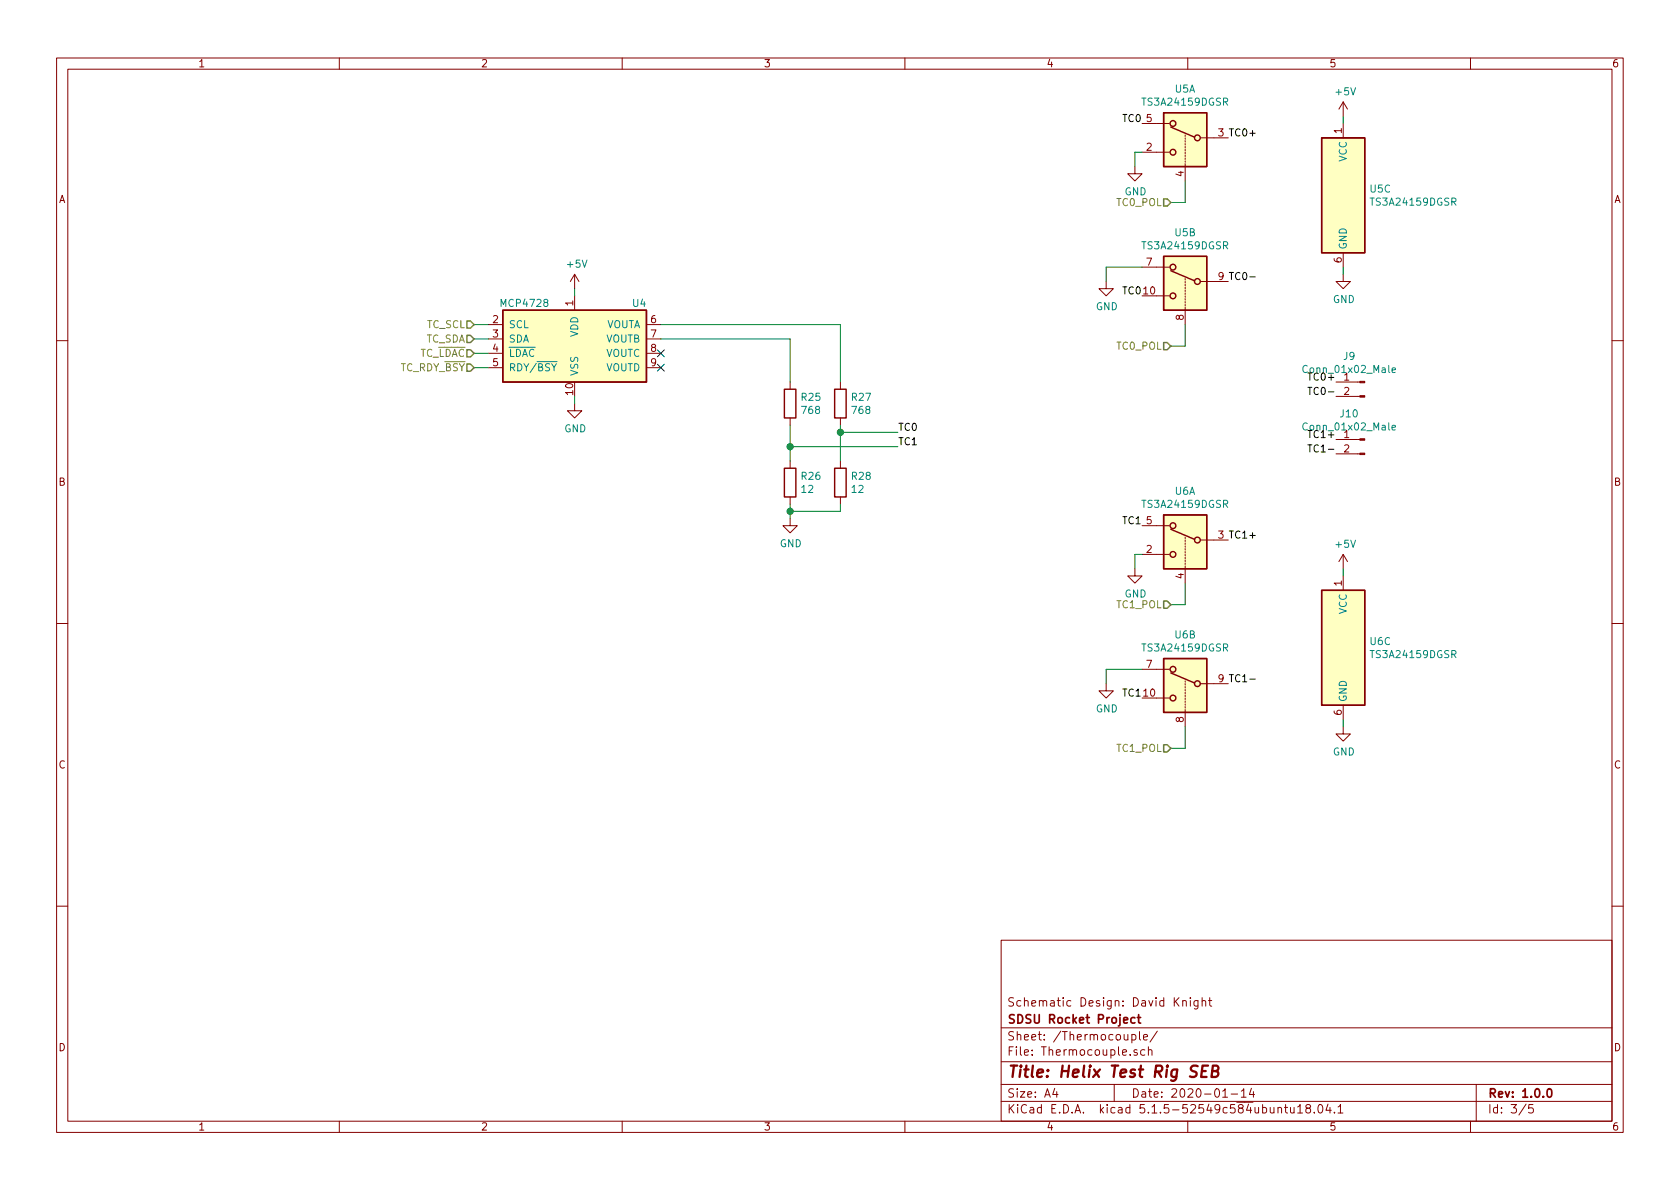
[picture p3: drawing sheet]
EESchema Schematic File Version 4
EELAYER 30 0
EELAYER END
$Descr A4 11693 8268
encoding utf-8
Sheet 3 5
Title "Helix Test Rig SEB"
Date "2020-01-14"
Rev "1.0.0"
Comp "SDSU Rocket Project"
Comment1 "Schematic Design: David Knight"
Comment2 ""
Comment3 ""
Comment4 ""
$EndDescr
$Comp
L Analog_DAC:MCP4728 U4
U 1 1
P 4000 2350
F 0 "U4" H 4450 2600 50  0000 C CNN
F 1 "MCP4728" H 3650 2600 50  0000 C CNN
F 2 "Package_SO:MSOP-10_3x3mm_P0.5mm" H 4000 1750 50  0001 C CNN
F 3 "http://ww1.microchip.com/downloads/en/DeviceDoc/22187E.pdf" H 4000 2600 50  0001 C CNN
	1    4000 2350
	1    0    0    -1  
$EndComp
$Comp
L power:GND #PWR031
U 1 1
P 4000 2800
F 0 "#PWR031" H 4000 2550 50  0001 C CNN
F 1 "GND" H 4005 2627 50  0000 C CNN
F 2 "" H 4000 2800 50  0001 C CNN
F 3 "" H 4000 2800 50  0001 C CNN
	1    4000 2800
	1    0    0    -1  
$EndComp
Wire Wire Line
	4000 2800 4000 2750
$Comp
L power:+5V #PWR030
U 1 1
P 4000 2000
F 0 "#PWR030" H 4000 1850 50  0001 C CNN
F 1 "+5V" H 4015 2173 50  0000 C CNN
F 2 "" H 4000 2000 50  0001 C CNN
F 3 "" H 4000 2000 50  0001 C CNN
	1    4000 2000
	1    0    0    -1  
$EndComp
Wire Wire Line
	4000 2000 4000 2050
Text HLabel 3300 2350 0    50   Input ~ 0
TC_SDA
Wire Wire Line
	3300 2250 3400 2250
Text HLabel 3300 2250 0    50   Input ~ 0
TC_SCL
Wire Wire Line
	3300 2350 3400 2350
Text HLabel 3300 2450 0    50   Input ~ 0
TC_~LDAC
Text HLabel 3300 2550 0    50   Input ~ 0
TC_RDY_~BSY
Wire Wire Line
	3300 2550 3400 2550
Wire Wire Line
	3300 2450 3400 2450
$Comp
L Device:R R27
U 1 1
P 5850 2800
F 0 "R27" H 5920 2846 50  0000 L CNN
F 1 "768" H 5920 2755 50  0000 L CNN
F 2 "Resistor_SMD:R_1206_3216Metric_Pad1.42x1.75mm_HandSolder" V 5780 2800 50  0001 C CNN
F 3 "~" H 5850 2800 50  0001 C CNN
	1    5850 2800
	1    0    0    -1  
$EndComp
$Comp
L Device:R R28
U 1 1
P 5850 3350
F 0 "R28" H 5920 3396 50  0000 L CNN
F 1 "12" H 5920 3305 50  0000 L CNN
F 2 "Resistor_SMD:R_1206_3216Metric_Pad1.42x1.75mm_HandSolder" V 5780 3350 50  0001 C CNN
F 3 "~" H 5850 3350 50  0001 C CNN
	1    5850 3350
	1    0    0    -1  
$EndComp
$Comp
L Device:R R25
U 1 1
P 5500 2800
F 0 "R25" H 5570 2846 50  0000 L CNN
F 1 "768" H 5570 2755 50  0000 L CNN
F 2 "Resistor_SMD:R_1206_3216Metric_Pad1.42x1.75mm_HandSolder" V 5430 2800 50  0001 C CNN
F 3 "~" H 5500 2800 50  0001 C CNN
	1    5500 2800
	1    0    0    -1  
$EndComp
$Comp
L Device:R R26
U 1 1
P 5500 3350
F 0 "R26" H 5570 3396 50  0000 L CNN
F 1 "12" H 5570 3305 50  0000 L CNN
F 2 "Resistor_SMD:R_1206_3216Metric_Pad1.42x1.75mm_HandSolder" V 5430 3350 50  0001 C CNN
F 3 "~" H 5500 3350 50  0001 C CNN
	1    5500 3350
	1    0    0    -1  
$EndComp
Wire Wire Line
	5850 2950 5850 3000
Wire Wire Line
	5850 3000 6250 3000
Wire Wire Line
	5500 2950 5500 3100
Wire Wire Line
	5500 3100 6250 3100
Wire Wire Line
	5850 3550 5850 3500
Wire Wire Line
	5500 3500 5500 3550
Wire Wire Line
	5500 3550 5850 3550
Wire Wire Line
	4600 2350 5500 2350
Wire Wire Line
	5500 2350 5500 2650
Wire Wire Line
	4600 2250 5850 2250
Wire Wire Line
	5850 2250 5850 2650
NoConn ~ 4600 2550
Text Label 6250 3000 0    50   ~ 0
TC0
Text Label 6250 3100 0    50   ~ 0
TC1
Connection ~ 5850 3000
Connection ~ 5500 3100
Wire Wire Line
	5850 3000 5850 3200
Wire Wire Line
	5500 3100 5500 3200
$Comp
L power:GND #PWR032
U 1 1
P 5500 3600
F 0 "#PWR032" H 5500 3350 50  0001 C CNN
F 1 "GND" H 5505 3427 50  0000 C CNN
F 2 "" H 5500 3600 50  0001 C CNN
F 3 "" H 5500 3600 50  0001 C CNN
	1    5500 3600
	1    0    0    -1  
$EndComp
Wire Wire Line
	5500 3600 5500 3550
Connection ~ 5500 3550
NoConn ~ 4600 2450
$Comp
L Analog_Switch:TS3A24159DGSR U5
U 3 1
P 9350 1350
F 0 "U5" H 9530 1396 50  0000 L CNN
F 1 "TS3A24159DGSR" H 9530 1305 50  0000 L CNN
F 2 "Package_SO:TSSOP-10_3x3mm_P0.5mm" H 9350 1000 50  0001 C CNN
F 3 "http://www.ti.com/lit/ds/symlink/ts3a24159.pdf" H 8300 900 50  0001 C CNN
	3    9350 1350
	1    0    0    -1  
$EndComp
$Comp
L power:+5V #PWR037
U 1 1
P 9350 800
F 0 "#PWR037" H 9350 650 50  0001 C CNN
F 1 "+5V" H 9365 973 50  0000 C CNN
F 2 "" H 9350 800 50  0001 C CNN
F 3 "" H 9350 800 50  0001 C CNN
	1    9350 800 
	1    0    0    -1  
$EndComp
Wire Wire Line
	9350 800  9350 850 
$Comp
L power:GND #PWR038
U 1 1
P 9350 1900
F 0 "#PWR038" H 9350 1650 50  0001 C CNN
F 1 "GND" H 9355 1727 50  0000 C CNN
F 2 "" H 9350 1900 50  0001 C CNN
F 3 "" H 9350 1900 50  0001 C CNN
	1    9350 1900
	1    0    0    -1  
$EndComp
Wire Wire Line
	9350 1900 9350 1850
Wire Wire Line
	8250 2400 8250 2250
Wire Wire Line
	8150 2400 8250 2400
Text HLabel 8150 2400 0    50   Input ~ 0
TC0_POL
Wire Wire Line
	8250 1400 8250 1250
Wire Wire Line
	8150 1400 8250 1400
Text HLabel 8150 1400 0    50   Input ~ 0
TC0_POL
Wire Wire Line
	7900 1050 7950 1050
Wire Wire Line
	7900 1150 7900 1050
Wire Wire Line
	7700 1850 7950 1850
Wire Wire Line
	7700 1950 7700 1850
Text Label 7950 2050 2    50   ~ 0
TC0
Text Label 7950 850  2    50   ~ 0
TC0
$Comp
L power:GND #PWR033
U 1 1
P 7700 1950
F 0 "#PWR033" H 7700 1700 50  0001 C CNN
F 1 "GND" H 7705 1777 50  0000 C CNN
F 2 "" H 7700 1950 50  0001 C CNN
F 3 "" H 7700 1950 50  0001 C CNN
	1    7700 1950
	1    0    0    -1  
$EndComp
$Comp
L power:GND #PWR035
U 1 1
P 7900 1150
F 0 "#PWR035" H 7900 900 50  0001 C CNN
F 1 "GND" H 7905 977 50  0000 C CNN
F 2 "" H 7900 1150 50  0001 C CNN
F 3 "" H 7900 1150 50  0001 C CNN
	1    7900 1150
	1    0    0    -1  
$EndComp
Text Label 8550 1950 0    50   ~ 0
TC0-
Text Label 8550 950  0    50   ~ 0
TC0+
$Comp
L Analog_Switch:TS3A24159DGSR U5
U 2 1
P 8250 1850
F 0 "U5" H 8250 2092 50  0000 C CNN
F 1 "TS3A24159DGSR" H 8250 2001 50  0000 C CNN
F 2 "Package_SO:TSSOP-10_3x3mm_P0.5mm" H 8250 1500 50  0001 C CNN
F 3 "http://www.ti.com/lit/ds/symlink/ts3a24159.pdf" H 7200 1400 50  0001 C CNN
	2    8250 1850
	-1   0    0    -1  
$EndComp
$Comp
L Analog_Switch:TS3A24159DGSR U5
U 1 1
P 8250 850
F 0 "U5" H 8250 1092 50  0000 C CNN
F 1 "TS3A24159DGSR" H 8250 1001 50  0000 C CNN
F 2 "Package_SO:TSSOP-10_3x3mm_P0.5mm" H 8250 500 50  0001 C CNN
F 3 "http://www.ti.com/lit/ds/symlink/ts3a24159.pdf" H 7200 400 50  0001 C CNN
	1    8250 850 
	-1   0    0    -1  
$EndComp
$Comp
L Analog_Switch:TS3A24159DGSR U6
U 3 1
P 9350 4500
F 0 "U6" H 9530 4546 50  0000 L CNN
F 1 "TS3A24159DGSR" H 9530 4455 50  0000 L CNN
F 2 "Package_SO:TSSOP-10_3x3mm_P0.5mm" H 9350 4150 50  0001 C CNN
F 3 "http://www.ti.com/lit/ds/symlink/ts3a24159.pdf" H 8300 4050 50  0001 C CNN
	3    9350 4500
	1    0    0    -1  
$EndComp
$Comp
L power:+5V #PWR039
U 1 1
P 9350 3950
F 0 "#PWR039" H 9350 3800 50  0001 C CNN
F 1 "+5V" H 9365 4123 50  0000 C CNN
F 2 "" H 9350 3950 50  0001 C CNN
F 3 "" H 9350 3950 50  0001 C CNN
	1    9350 3950
	1    0    0    -1  
$EndComp
Wire Wire Line
	9350 3950 9350 4000
$Comp
L power:GND #PWR040
U 1 1
P 9350 5050
F 0 "#PWR040" H 9350 4800 50  0001 C CNN
F 1 "GND" H 9355 4877 50  0000 C CNN
F 2 "" H 9350 5050 50  0001 C CNN
F 3 "" H 9350 5050 50  0001 C CNN
	1    9350 5050
	1    0    0    -1  
$EndComp
Wire Wire Line
	9350 5050 9350 5000
Wire Wire Line
	8250 5200 8250 5050
Wire Wire Line
	8150 5200 8250 5200
Text HLabel 8150 5200 0    50   Input ~ 0
TC1_POL
Wire Wire Line
	8250 4200 8250 4050
Wire Wire Line
	8150 4200 8250 4200
Text HLabel 8150 4200 0    50   Input ~ 0
TC1_POL
Wire Wire Line
	7900 3850 7950 3850
Wire Wire Line
	7900 3950 7900 3850
Wire Wire Line
	7700 4650 7950 4650
Wire Wire Line
	7700 4750 7700 4650
Text Label 7950 4850 2    50   ~ 0
TC1
Text Label 7950 3650 2    50   ~ 0
TC1
$Comp
L power:GND #PWR034
U 1 1
P 7700 4750
F 0 "#PWR034" H 7700 4500 50  0001 C CNN
F 1 "GND" H 7705 4577 50  0000 C CNN
F 2 "" H 7700 4750 50  0001 C CNN
F 3 "" H 7700 4750 50  0001 C CNN
	1    7700 4750
	1    0    0    -1  
$EndComp
$Comp
L power:GND #PWR036
U 1 1
P 7900 3950
F 0 "#PWR036" H 7900 3700 50  0001 C CNN
F 1 "GND" H 7905 3777 50  0000 C CNN
F 2 "" H 7900 3950 50  0001 C CNN
F 3 "" H 7900 3950 50  0001 C CNN
	1    7900 3950
	1    0    0    -1  
$EndComp
Text Label 8550 4750 0    50   ~ 0
TC1-
Text Label 8550 3750 0    50   ~ 0
TC1+
$Comp
L Analog_Switch:TS3A24159DGSR U6
U 2 1
P 8250 4650
F 0 "U6" H 8250 4892 50  0000 C CNN
F 1 "TS3A24159DGSR" H 8250 4801 50  0000 C CNN
F 2 "Package_SO:TSSOP-10_3x3mm_P0.5mm" H 8250 4300 50  0001 C CNN
F 3 "http://www.ti.com/lit/ds/symlink/ts3a24159.pdf" H 7200 4200 50  0001 C CNN
	2    8250 4650
	-1   0    0    -1  
$EndComp
$Comp
L Analog_Switch:TS3A24159DGSR U6
U 1 1
P 8250 3650
F 0 "U6" H 8250 3892 50  0000 C CNN
F 1 "TS3A24159DGSR" H 8250 3801 50  0000 C CNN
F 2 "Package_SO:TSSOP-10_3x3mm_P0.5mm" H 8250 3300 50  0001 C CNN
F 3 "http://www.ti.com/lit/ds/symlink/ts3a24159.pdf" H 7200 3200 50  0001 C CNN
	1    8250 3650
	-1   0    0    -1  
$EndComp
$Comp
L Connector:Conn_01x02_Male J9
U 1 1
P 9500 2650
F 0 "J9" H 9608 2831 50  0000 C CNN
F 1 "Conn_01x02_Male" H 9608 2740 50  0000 C CNN
F 2 "Connector_Molex:Molex_MicroClasp_55932-0230_1x02_P2.00mm_Vertical" H 9500 2650 50  0001 C CNN
F 3 "~" H 9500 2650 50  0001 C CNN
	1    9500 2650
	-1   0    0    -1  
$EndComp
$Comp
L Connector:Conn_01x02_Male J10
U 1 1
P 9500 3050
F 0 "J10" H 9608 3231 50  0000 C CNN
F 1 "Conn_01x02_Male" H 9608 3140 50  0000 C CNN
F 2 "Connector_Molex:Molex_MicroClasp_55932-0230_1x02_P2.00mm_Vertical" H 9500 3050 50  0001 C CNN
F 3 "~" H 9500 3050 50  0001 C CNN
	1    9500 3050
	-1   0    0    -1  
$EndComp
Text Label 9300 2650 2    50   ~ 0
TC0+
Text Label 9300 2750 2    50   ~ 0
TC0-
Text Label 9300 3050 2    50   ~ 0
TC1+
Text Label 9300 3150 2    50   ~ 0
TC1-
$EndSCHEMATC
